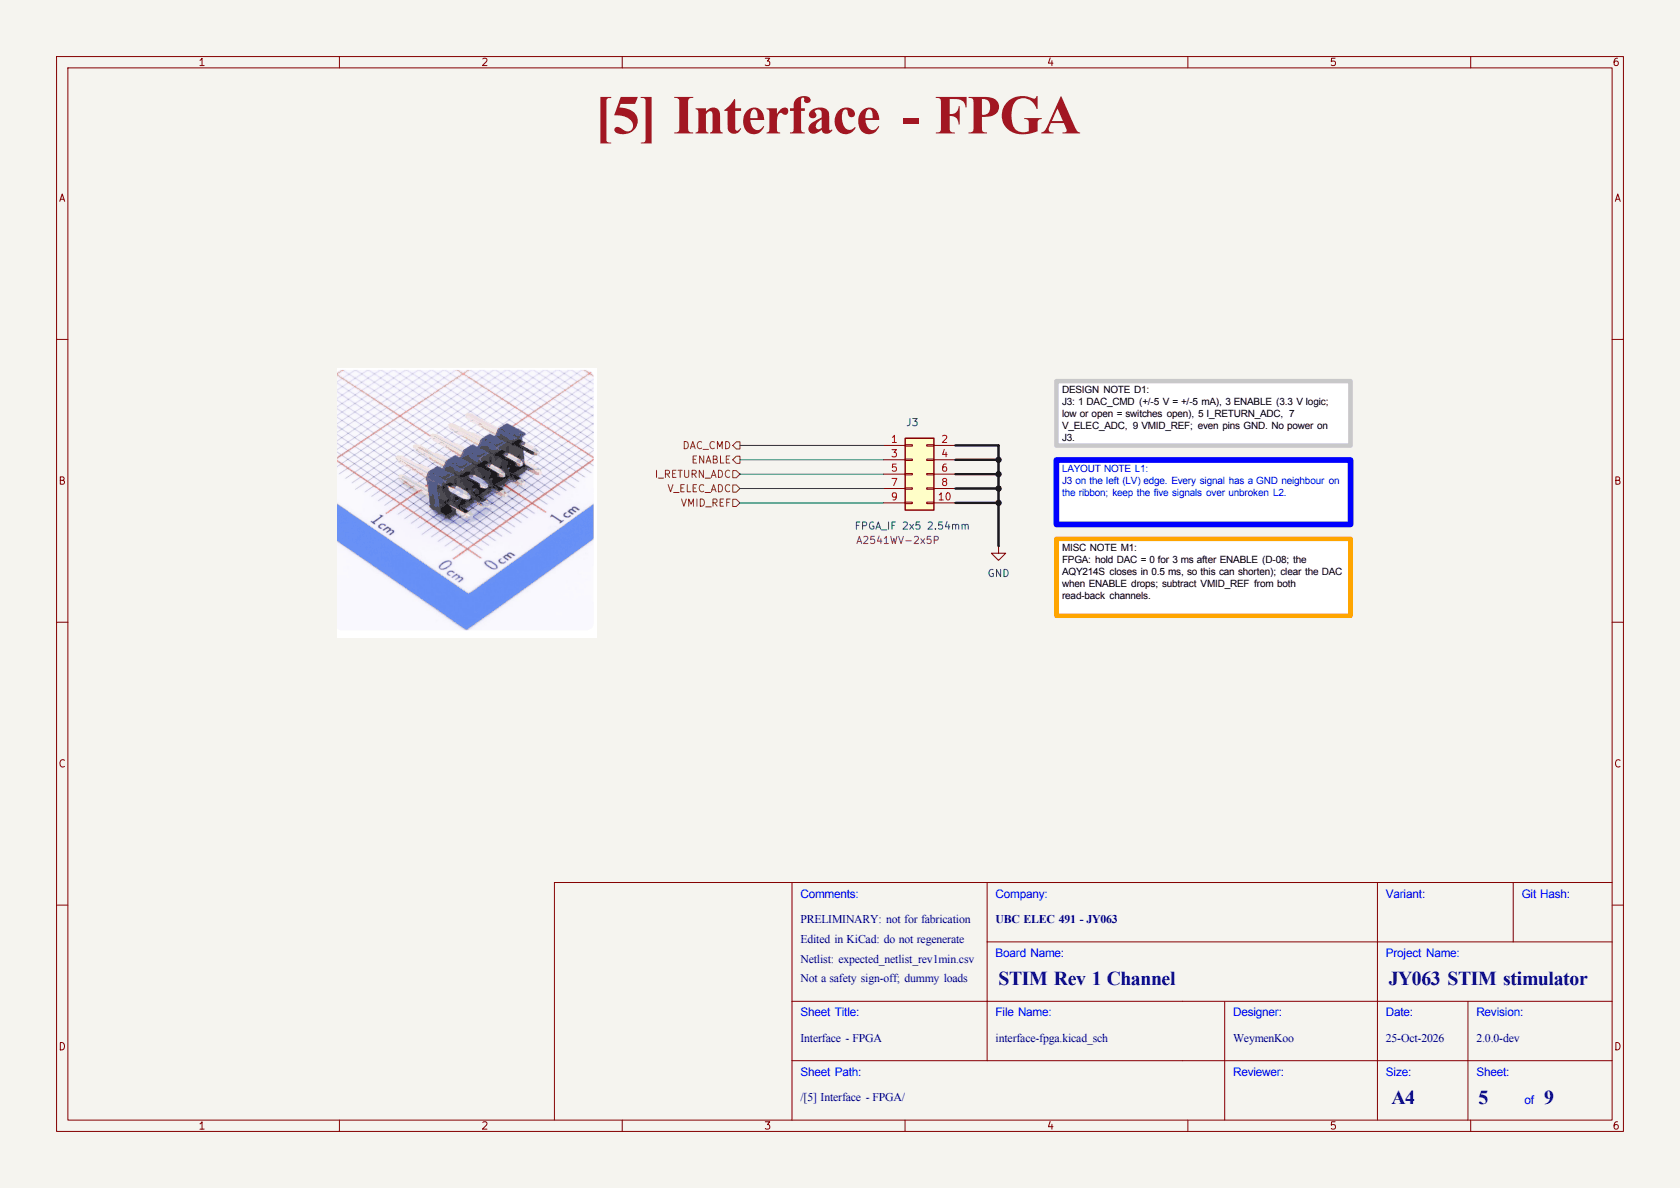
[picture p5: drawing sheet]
(kicad_sch
 (version 20260306)
 (generator "eeschema")
 (generator_version "10.0")
 (paper "A4")
 (title_block
  (title "Interface - FPGA")
  (date "${RELEASE_DATE}")
  (rev "${REVISION}")
  (company "${COMPANY}")
  (comment 1 "PRELIMINARY: not for fabrication")
  (comment 2 "Edited in KiCad: do not regenerate")
  (comment 3 "Netlist: expected_netlist_rev1min.csv")
  (comment 4 "Not a safety sign-off; dummy loads")
  (comment 9 "${REVIEWER}"))
 (lib_symbols
  (symbol "STIM_Rev1:Conn_02x05_Odd_Even"
   (pin_names
    (offset 1.016) (hide yes)) (exclude_from_sim no) (in_bom yes) (on_board yes)
   (in_pos_files yes)
   (duplicate_pin_numbers_are_jumpers no)
   (property "Reference" "J" (at 1.27 7.62 0) (show_name no) (do_not_autoplace no) (effects (font (size 1.27 1.27))))
   (property "Value" "Conn_02x05_Odd_Even" (at 1.27 -7.62 0) (show_name no) (do_not_autoplace no) (effects (font (size 1.27 1.27))))
   (property "Footprint" "STIM_Rev1:IDC-Header_2x05_P2.54mm_Vertical" (at 0 0 0) (show_name no) (do_not_autoplace no) (hide yes) (effects (font (size 1.27 1.27))))
   (property "Datasheet" "" (at 0 0 0) (show_name no) (do_not_autoplace no) (hide yes) (effects (font (size 1.27 1.27))))
   (property "Description" "Generic connector, double row, 02x05, odd/even pin numbering scheme (row 1 odd numbers, row 2 even numbers), script generated (kicad-library-utils/schlib/autogen/connector/)" (at 0 0 0) (show_name no) (do_not_autoplace no) (hide yes) (effects (font (size 1.27 1.27))))
   (symbol "Conn_02x05_Odd_Even_1_1"
    (rectangle (start -1.27 6.35) (end 3.81 -6.35) (stroke (width 0.254) (type default)) (fill (type background)))
    (rectangle (start -1.27 5.207) (end 0 4.953) (stroke (width 0.1524) (type default)) (fill (type none)))
    (rectangle (start -1.27 2.667) (end 0 2.413) (stroke (width 0.1524) (type default)) (fill (type none)))
    (rectangle (start -1.27 0.127) (end 0 -0.127) (stroke (width 0.1524) (type default)) (fill (type none)))
    (rectangle (start -1.27 -2.413) (end 0 -2.667) (stroke (width 0.1524) (type default)) (fill (type none)))
    (rectangle (start -1.27 -4.953) (end 0 -5.207) (stroke (width 0.1524) (type default)) (fill (type none)))
    (rectangle (start 3.81 5.207) (end 2.54 4.953) (stroke (width 0.1524) (type default)) (fill (type none)))
    (rectangle (start 3.81 2.667) (end 2.54 2.413) (stroke (width 0.1524) (type default)) (fill (type none)))
    (rectangle (start 3.81 0.127) (end 2.54 -0.127) (stroke (width 0.1524) (type default)) (fill (type none)))
    (rectangle (start 3.81 -2.413) (end 2.54 -2.667) (stroke (width 0.1524) (type default)) (fill (type none)))
    (rectangle (start 3.81 -4.953) (end 2.54 -5.207) (stroke (width 0.1524) (type default)) (fill (type none)))
    (pin passive line (at -5.08 5.08 0) (length 3.81) (name "Pin_1" (effects (font (size 1.27 1.27)))) (number "1" (effects (font (size 1.27 1.27)))))
    (pin passive line (at 7.62 5.08 180) (length 3.81) (name "Pin_2" (effects (font (size 1.27 1.27)))) (number "2" (effects (font (size 1.27 1.27)))))
    (pin passive line (at -5.08 2.54 0) (length 3.81) (name "Pin_3" (effects (font (size 1.27 1.27)))) (number "3" (effects (font (size 1.27 1.27)))))
    (pin passive line (at 7.62 2.54 180) (length 3.81) (name "Pin_4" (effects (font (size 1.27 1.27)))) (number "4" (effects (font (size 1.27 1.27)))))
    (pin passive line (at -5.08 0 0) (length 3.81) (name "Pin_5" (effects (font (size 1.27 1.27)))) (number "5" (effects (font (size 1.27 1.27)))))
    (pin passive line (at 7.62 0 180) (length 3.81) (name "Pin_6" (effects (font (size 1.27 1.27)))) (number "6" (effects (font (size 1.27 1.27)))))
    (pin passive line (at -5.08 -2.54 0) (length 3.81) (name "Pin_7" (effects (font (size 1.27 1.27)))) (number "7" (effects (font (size 1.27 1.27)))))
    (pin passive line (at 7.62 -2.54 180) (length 3.81) (name "Pin_8" (effects (font (size 1.27 1.27)))) (number "8" (effects (font (size 1.27 1.27)))))
    (pin passive line (at -5.08 -5.08 0) (length 3.81) (name "Pin_9" (effects (font (size 1.27 1.27)))) (number "9" (effects (font (size 1.27 1.27)))))
    (pin passive line (at 7.62 -5.08 180) (length 3.81) (name "Pin_10" (effects (font (size 1.27 1.27)))) (number "10" (effects (font (size 1.27 1.27))))))
   (embedded_fonts no))
  (symbol "STIM_Rev1:GND"
   (power global)
   (pin_numbers (hide yes))
   (pin_names
    (offset 0) (hide yes)) (exclude_from_sim no) (in_bom yes) (on_board yes)
   (in_pos_files yes)
   (duplicate_pin_numbers_are_jumpers no)
   (property "Reference" "#PWR" (at 0 -6.35 0) (show_name no) (do_not_autoplace no) (hide yes) (effects (font (size 1.27 1.27))))
   (property "Value" "GND" (at 0 -3.81 0) (show_name no) (do_not_autoplace no) (effects (font (size 1.27 1.27))))
   (property "Footprint" "" (at 0 0 0) (show_name no) (do_not_autoplace no) (hide yes) (effects (font (size 1.27 1.27))))
   (property "Datasheet" "" (at 0 0 0) (show_name no) (do_not_autoplace no) (hide yes) (effects (font (size 1.27 1.27))))
   (property "Description" "Power symbol creates a global label with name \"GND\" , ground" (at 0 0 0) (show_name no) (do_not_autoplace no) (hide yes) (effects (font (size 1.27 1.27))))
   (symbol "GND_0_1"
    (polyline (pts (xy 0 0) (xy 0 -1.27) (xy 1.27 -1.27) (xy 0 -2.54) (xy -1.27 -1.27) (xy 0 -1.27)) (stroke (width 0) (type default)) (fill (type none))))
   (symbol "GND_1_1"
    (pin power_in line (at 0 0 270) (length 0) (name "" (effects (font (size 1.27 1.27)))) (number "1" (effects (font (size 1.27 1.27))))))
   (embedded_fonts no)))
 (text_box "[5] Interface - FPGA"
  (exclude_from_sim no)
  (at 17.08 16.51 0)
  (size 262.84 10.16)
  (margins 0.9525 0.9525 0.9525 0.9525)
  (stroke (width -0.0001) (type default))
  (fill (type none))
  (effects (font
    (face "Times New Roman") (size 7 7) (thickness 1.4)
    (bold yes) (color 162 22 34 1)) (justify top)))
 (text_box "LAYOUT NOTE L1:\nJ3 on the left (LV) edge. Every signal has a GND neighbour on the ribbon; keep the five signals over unbroken L2."
  (exclude_from_sim no)
  (at 186.76 81.31 0)
  (size 52 11.4)
  (margins 1 1 1 1)
  (stroke (width 1) (type solid) (color 0 0 255 1))
  (fill (type color) (color 255 255 255 1))
  (effects (font
    (face "Arial") (size 1.27 1.27) (color 0 0 255 1)) (justify left top)))
 (text_box "DESIGN NOTE D1:\nJ3: 1 DAC_CMD (+/-5 V = +/-5 mA), 3 ENABLE (3.3 V logic; low or open = switches open), 5 I_RETURN_ADC, 7 V_ELEC_ADC, 9 VMID_REF; even pins GND. No power on J3."
  (exclude_from_sim no)
  (at 186.76 67.37 0)
  (size 52 11.4)
  (margins 1 1 1 1)
  (stroke (width 0.8) (type solid) (color 200 200 200 1))
  (fill (type color) (color 255 255 255 1))
  (effects (font
    (face "Arial") (size 1.27 1.27) (color 0 0 0 1)) (justify left top)))
 (text_box "MISC NOTE M1:\nFPGA: hold DAC = 0 for 3 ms after ENABLE (D-08; the AQY214S closes in 0.5 ms, so this can shorten); clear the DAC when ENABLE drops; subtract VMID_REF from both read-back channels."
  (exclude_from_sim no)
  (at 186.76 95.25 0)
  (size 52 13.6)
  (margins 1 1 1 1)
  (stroke (width 0.8) (type solid) (color 255 165 0 1))
  (fill (type color) (color 255 255 255 1))
  (effects (font
    (face "Arial") (size 1.27 1.27) (color 0 0 0 1)) (justify left top)))
 (junction
  (at 176.53 81.28)
  (diameter 0)
  (color 0 0 0 0))
 (junction
  (at 176.53 83.82)
  (diameter 0)
  (color 0 0 0 0))
 (junction
  (at 176.53 88.9)
  (diameter 0)
  (color 0 0 0 0))
 (junction
  (at 176.53 86.36)
  (diameter 0)
  (color 0 0 0 0))
 (wire
  (pts (xy 168.91 83.82) (xy 176.53 83.82))
  (stroke (width 0) (type default)))
 (wire
  (pts (xy 176.53 81.28) (xy 176.53 83.82))
  (stroke (width 0) (type default)))
 (wire
  (pts (xy 156.21 83.82) (xy 130.81 83.82))
  (stroke (width 0) (type default)))
 (wire
  (pts (xy 176.53 86.36) (xy 176.53 88.9))
  (stroke (width 0) (type default)))
 (wire
  (pts (xy 168.91 88.9) (xy 176.53 88.9))
  (stroke (width 0) (type default)))
 (wire
  (pts (xy 156.21 81.28) (xy 130.81 81.28))
  (stroke (width 0) (type default)))
 (wire
  (pts (xy 176.53 78.74) (xy 176.53 81.28))
  (stroke (width 0) (type default)))
 (wire
  (pts (xy 168.91 78.74) (xy 176.53 78.74))
  (stroke (width 0) (type default)))
 (wire
  (pts (xy 176.53 83.82) (xy 176.53 86.36))
  (stroke (width 0) (type default)))
 (wire
  (pts (xy 168.91 86.36) (xy 176.53 86.36))
  (stroke (width 0) (type default)))
 (wire
  (pts (xy 130.81 78.74) (xy 156.21 78.74))
  (stroke (width 0) (type default)))
 (wire
  (pts (xy 156.21 86.36) (xy 130.81 86.36))
  (stroke (width 0) (type default)))
 (wire
  (pts (xy 168.91 81.28) (xy 176.53 81.28))
  (stroke (width 0) (type default)))
 (wire
  (pts (xy 176.53 88.9) (xy 176.53 96.52))
  (stroke (width 0) (type default)))
 (wire
  (pts (xy 156.21 88.9) (xy 130.81 88.9))
  (stroke (width 0) (type default)))
 (image
  (at 82.55 88.9)
  (data))
 (hierarchical_label "V_ELEC_ADC"
  (shape input)
  (at 130.81 86.36 180)
  (effects (font (size 1.27 1.27)) (justify right)))
 (hierarchical_label "VMID_REF"
  (shape input)
  (at 130.81 88.9 180)
  (effects (font (size 1.27 1.27)) (justify right)))
 (hierarchical_label "ENABLE"
  (shape output)
  (at 130.81 81.28 180)
  (effects (font (size 1.27 1.27)) (justify right)))
 (hierarchical_label "DAC_CMD"
  (shape output)
  (at 130.81 78.74 180)
  (effects (font (size 1.27 1.27)) (justify right)))
 (hierarchical_label "I_RETURN_ADC"
  (shape input)
  (at 130.81 83.82 180)
  (effects (font (size 1.27 1.27)) (justify right)))
 (symbol
  (lib_id "STIM_Rev1:Conn_02x05_Odd_Even")
  (at 161.29 83.82 0)
  (unit 1)
  (body_style 1)
  (exclude_from_sim no)
  (in_bom yes)
  (on_board yes)
  (in_pos_files yes)
  (dnp no)
  (property "Reference" "J3" (at 161.29 74.676 0) (show_name no) (do_not_autoplace no) (effects (font (size 1.27 1.27))))
  (property "Value" "FPGA_IF 2x5 2.54mm" (at 161.29 92.964 0) (show_name no) (do_not_autoplace no) (effects (font (size 1.27 1.27))))
  (property "Footprint" "STIM_Rev1:IDC-Header_2x05_P2.54mm_Vertical" (at 161.29 83.82 0) (hide yes) (show_name no) (do_not_autoplace no) (effects (font (size 1.27 1.27))))
  (property "Datasheet" "" (at 161.29 83.82 0) (hide yes) (show_name no) (do_not_autoplace no) (effects (font (size 1.27 1.27))))
  (property "Description" "IDC header 2x5" (at 161.29 83.82 0) (hide yes) (show_name no) (do_not_autoplace no) (effects (font (size 1.27 1.27))))
  (property "MPN" "A2541WV-2x5P" (at 158.75 95.504 0) (show_name no) (do_not_autoplace no) (effects (font (size 1.27 1.27))))
  (property "Manufacturer" "CJT(Changjiang Connectors)" (at 161.29 83.82 0) (hide yes) (show_name no) (do_not_autoplace no) (effects (font (size 1.27 1.27))))
  (property "LCSC" "C225520" (at 161.29 83.82 0) (hide yes) (show_name no) (do_not_autoplace no) (effects (font (size 1.27 1.27))))
  (property "JLC" "Extended" (at 161.29 83.82 0) (hide yes) (show_name no) (do_not_autoplace no) (effects (font (size 1.27 1.27))))
  (property "Note" "DAC_CMD +/-5 V = +/-5 mA (1 mA/V); ENABLE 3.3 V logic; read-backs centred on VMID_REF (1.66 V), 0.2 V/mA and V_elec/101; no power on this connector" (at 161.29 83.82 0) (hide yes) (show_name no) (do_not_autoplace no) (effects (font (size 1.27 1.27))))
  (pin "1")
  (pin "2")
  (pin "3")
  (pin "4")
  (pin "5")
  (pin "6")
  (pin "7")
  (pin "8")
  (pin "9")
  (pin "10"))
 (symbol
  (lib_id "STIM_Rev1:GND")
  (at 176.53 96.52 0)
  (unit 1)
  (body_style 1)
  (exclude_from_sim no)
  (in_bom yes)
  (on_board yes)
  (in_pos_files yes)
  (dnp no)
  (property "Reference" "#PWR040" (at 176.53 96.52 0) (hide yes) (show_name no) (do_not_autoplace no) (effects (font (size 1.27 1.27))))
  (property "Value" "GND" (at 176.53 101.346 0) (show_name no) (do_not_autoplace no) (effects (font (size 1.27 1.27))))
  (property "Footprint" "" (at 176.53 96.52 0) (hide yes) (show_name no) (do_not_autoplace no) (effects (font (size 1.27 1.27))))
  (property "Datasheet" "" (at 176.53 96.52 0) (hide yes) (show_name no) (do_not_autoplace no) (effects (font (size 1.27 1.27))))
  (property "Description" "" (at 176.53 96.52 0) (show_name no) (do_not_autoplace no) (effects (font (size 1.27 1.27))))
  (pin "1")))
